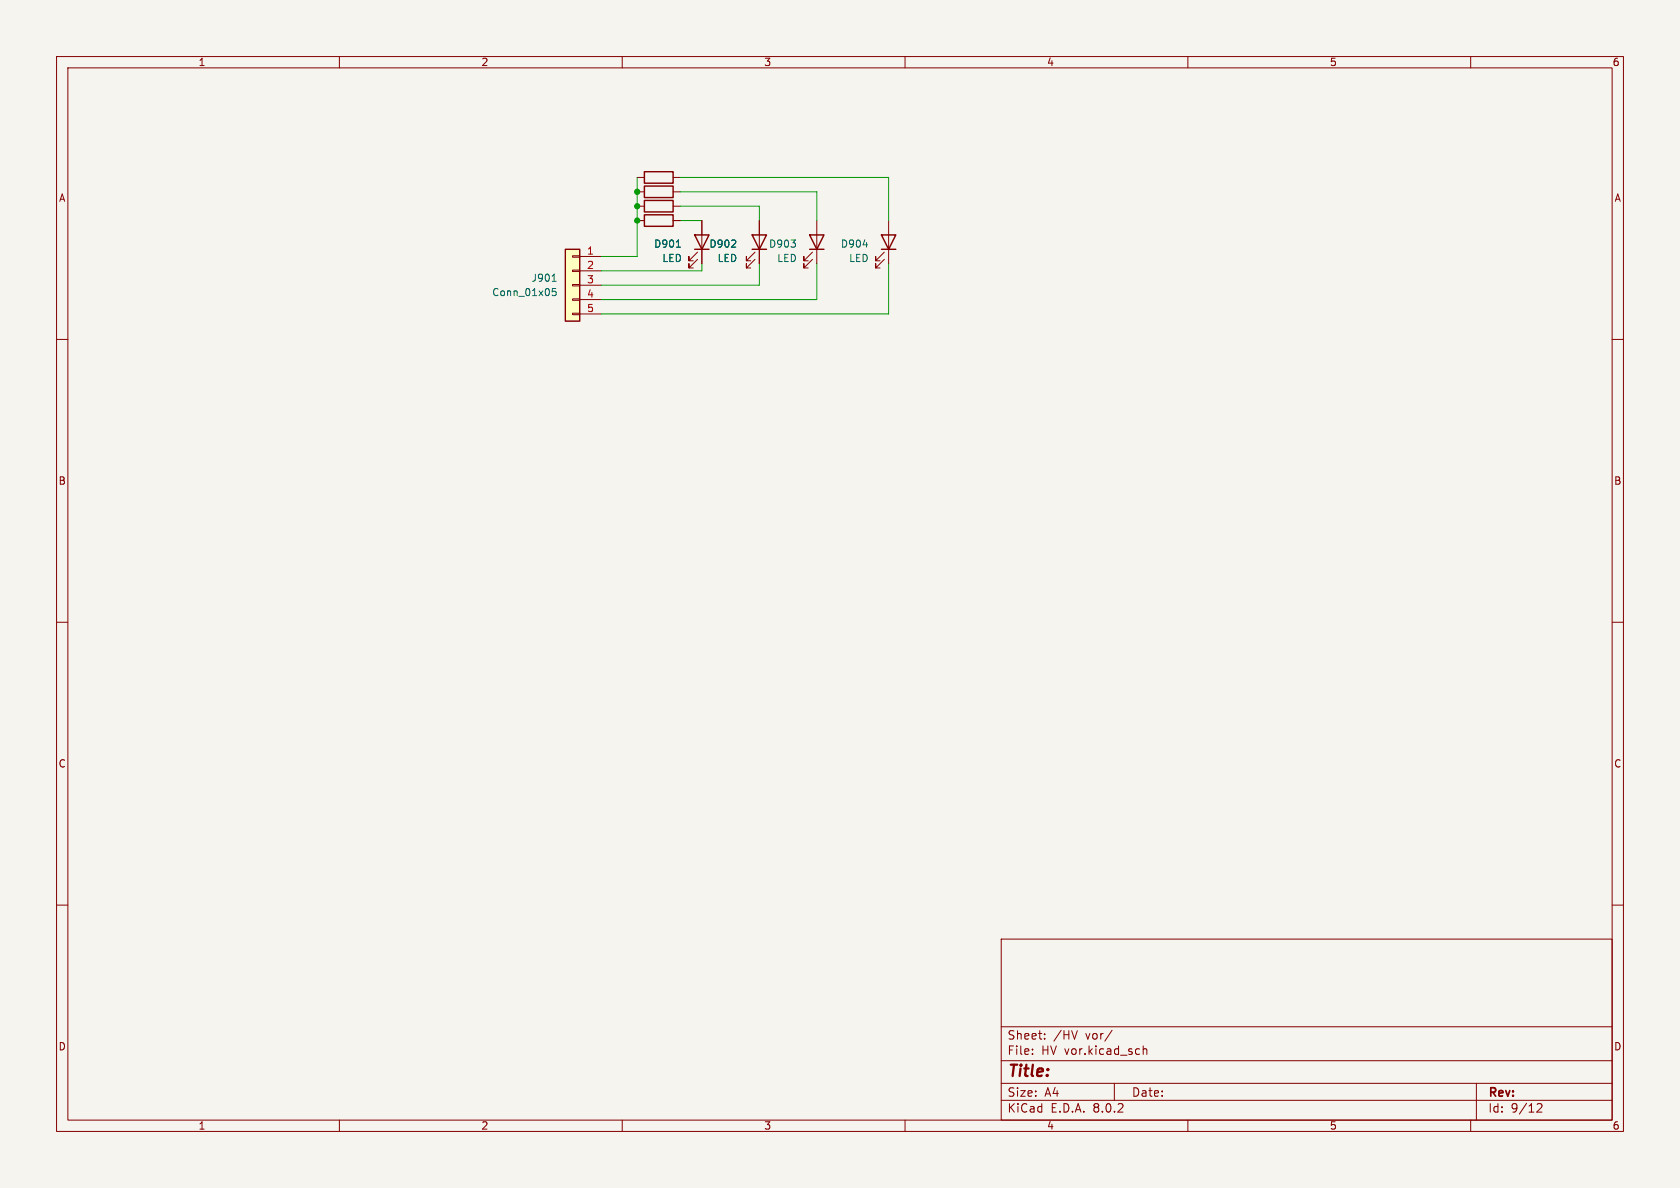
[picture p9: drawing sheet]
<svg xmlns="http://www.w3.org/2000/svg" width="297mm" height="210mm" viewBox="0 0 297 210" stroke-linecap="round" stroke-linejoin="round" font-family="sans-serif">
<path d="M0 0h297v210h-297z" fill="#f5f4ef" stroke="#f5f4ef" stroke-width=".18"/>
<g fill="none" stroke="#840000" stroke-width=".18">
<path d="M10 10h277v190h-277zM12 12h273v186h-273zM60 10v2M110 10v2M160 10v2M210 10v2M260 10v2M144.4 39v7.6M157.1 39v7.6M10 60h2M143.6 45.8l-1.5 1.6v-.8v.8h.8M143.6 44.6l-1.5 1.5v-.8v.8h.8"/>
<path d="M156.3 45.8l-1.5 1.6v-.8v.8h.8M156.3 44.6l-1.5 1.5v-.8v.8h.8M285 60h2M10 110h2M285 110h2M10 160h2M285 160h2M177 166h108v32h-108zM60 198v2M110 198v2M160 198v2M177 194.5h108"/>
<path d="M177 191.5h108M177 187.5h108M177 181.5h108M182.5 186.3v.1M182.5 185.5v.1M184.7 183.6v.1M184.7 182.8v.1M190.5 182.2l-.5 1.5M196.6 182.1l-1.3 2M197 191.5v3M202.1 184.9v1.5M202.1 185.5l.2-.1 .4 .1v.9"/>
<path d="M210 198v2M260 198v2M261 191.5v6.5M271.7 195.2l.6-.1 .2 .1 .1 .3-.9 1.1h.9"/>
</g>
<path d="M143.1 41.5h2.6l-1.3 2.6zM143.1 44.1h2.6M155.8 41.5h2.6l-1.3 2.6zM155.8 44.1h2.6" fill="none" stroke="#840000" stroke-width=".25"/>
<path d="M152.6 43.3h.8" fill="none" stroke="#006464" stroke-width=".18"/>
<path d="M99.9 44.1h2.6v12.7h-2.6z" fill="#ffffc2"/>
<g fill="none" stroke="#840000" stroke-width=".18">
<path d="M112.6 33.9h1.3M112.6 36.4h1.3M112.6 39h1.3M112.6 31.4h1.3M119 33.9h1.3M119 36.4h1.3M119 39h1.3M119 31.4h1.3M124.1 39v7.6M134.2 39v7.6M101.2 55.4h1.3v.2h-1.3zM101.2 52.8h1.3v.3h-1.3z"/>
<path d="M101.2 50.3h1.3v.2h-1.3zM101.2 47.8h1.3v.2h-1.3zM101.2 45.2h1.3v.3h-1.3zM102.5 45.3h3.8M102.5 47.9h3.8M102.5 50.4h3.8M102.5 53h3.8M102.5 55.5h3.8M123.3 45.8l-1.5 1.6v-.8v.8h.8M123.3 44.6l-1.5 1.5v-.8v.8h.8M133.5 45.8l-1.5 1.6v-.8v.8h.7M133.5 44.6l-1.5 1.5v-.8v.8h.7"/>
</g>
<path d="M113.9 32.9h5.1v2h-5.1zM113.9 35.4h5.1v2.1h-5.1zM113.9 38h5.1v2h-5.1zM113.9 30.4h5.1v2h-5.1zM99.9 44.1h2.6v12.7h-2.6zM122.8 41.5h2.5l-1.2 2.6zM122.8 44.1h2.5M133 41.5h2.5l-1.3 2.6zM133 44.1h2.5" fill="none" stroke="#840000" stroke-width=".25"/>
<path d="M97.6 49.7h.7M98.3 51h-.6l-.1 .6 .2-.1h.4l.1 .2v.4l-.2 .2-.5-.2M119.6 43.7h.7" fill="none" stroke="#006464" stroke-width=".18"/>
<path d="M112.6 31.4v13.9h-6.3M120.3 31.4h36.8v7.6M120.3 33.9h24.1v5.1M120.3 36.4h13.9v2.6M120.3 39h3.8M124.1 46.6v1.3h-17.8M134.2 46.6v3.8h-27.9M144.4 46.6v6.4h-38.1M157.1 46.6v8.9h-50.8" fill="none" stroke="#009600" stroke-width=".18"/>
<g fill="#009600" stroke="#009600" stroke-width=".18">
<circle cx="112.6" cy="36.4" r=".46"/>
<circle cx="112.6" cy="33.9" r=".46"/>
<circle cx="112.6" cy="39" r=".46"/>
</g>
<text font-size="2.8" fill="#840000" x="178" y="190.9">Title:</text>
<g font-size="2.1" fill="#840000">
<text x="178" y="184">Sheet:</text>
<text x="186.2" y="184">/HV</text>
<text x="192" y="184">vor/</text>
<text x="178" y="186.7">File:</text>
<text x="184.1" y="186.7">HV vor.kicad_sch</text>
<text x="178" y="196.9">KiCad</text>
<text x="178" y="194.1">Size:</text>
<text x="184.7" y="194.1">A4</text>
<text x="185.7" y="196.9">E.D.A.</text>
<text x="193.3" y="196.9">8.0.2</text>
<text x="200" y="194.1">Date:</text>
<text x="263" y="194.3">Rev:</text>
<text x="263" y="196.9">Id:</text>
<text x="267.1" y="196.9">9/12</text>
</g>
<g font-size="1.8" fill="#840000">
<text x="35" y="11.9">1</text>
<text x="85" y="11.9">2</text>
<text x="135" y="11.9">3</text>
<text x="185" y="11.9">4</text>
<text x="235" y="11.9">5</text>
<text x="285" y="11.9">6</text>
<text x="10.3" y="35.9">A</text>
<text x="285.3" y="35.9">A</text>
<text x="10.3" y="85.9">B</text>
<text x="285.3" y="85.9">B</text>
<text x="10.3" y="135.9">C</text>
<text x="285.3" y="135.9">C</text>
<text x="10.3" y="185.9">D</text>
<text x="285.3" y="185.9">D</text>
<text x="35" y="199.9">1</text>
<text x="85" y="199.9">2</text>
<text x="135" y="199.9">3</text>
<text x="185" y="199.9">4</text>
<text x="235" y="199.9">5</text>
<text x="285" y="199.9">6</text>
</g>
<g font-size="1.8" fill="#a90000">
<text x="103.7" y="45.1">1</text>
<text x="103.7" y="47.6">2</text>
<text x="103.7" y="50.2">3</text>
<text x="103.7" y="52.7">4</text>
<text x="103.7" y="55.2">5</text>
</g>
<g font-size="1.8" fill="#006464">
<text x="115.5" y="44">D901</text>
<text x="117" y="46.5">LED</text>
<text x="125.3" y="44">D902</text>
<text x="126.8" y="46.5">LED</text>
<text x="135.9" y="44">D903</text>
<text x="137.3" y="46.5">LED</text>
<text x="148.6" y="44">D904</text>
<text x="150" y="46.5">LED</text>
<text x="86.9" y="52.6">Conn_01x05</text>
<text x="93.9" y="50">J901</text>
</g>
</svg>
